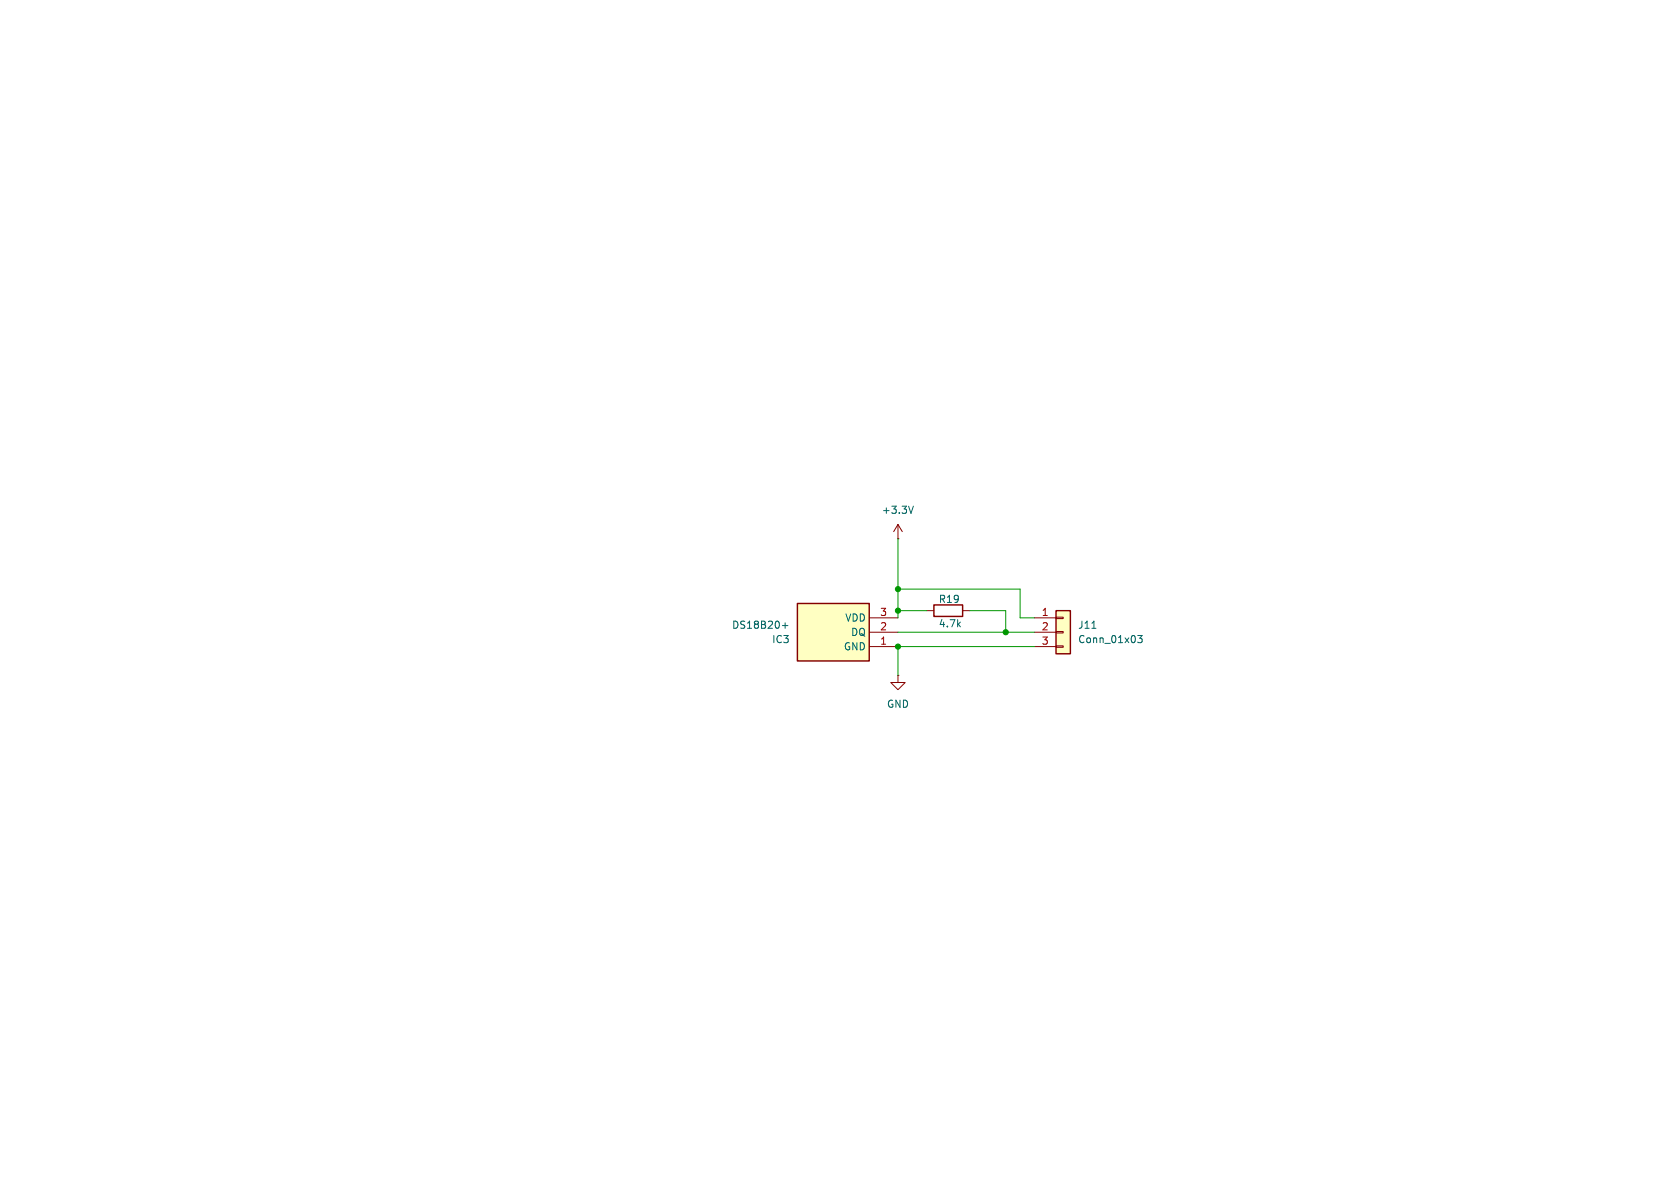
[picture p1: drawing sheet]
<svg xmlns="http://www.w3.org/2000/svg" width="297mm" height="210mm" viewBox="0 0 297 210" stroke-linecap="round" stroke-linejoin="round" font-family="sans-serif">
<path d="M158.7 95.3h.1M158.7 92.7l-.7 1.3M158.7 92.7l.8 1.3M158.7 92.7v2.6" fill="none" stroke="#840000" stroke-width=".18"/>
<path d="M161.5 89.5l-.5 1.2" fill="none" stroke="#006464" stroke-width=".18"/>
<path d="M141 106.7h12.7v10.1h-12.7z" fill="#ffffc2"/>
<path d="M141 106.7h12.7v10.1h-12.7z" fill="none" stroke="#840000" stroke-width=".25"/>
<path d="M153.7 114.3h5M153.7 111.8h5M153.7 109.2h5" fill="none" stroke="#840000" stroke-width=".18"/>
<path d="M138.3 110.6h1M138.8 110.1v1" fill="none" stroke="#006464" stroke-width=".18"/>
<path d="M186.7 108h2.5v7.6h-2.5z" fill="#ffffc2"/>
<path d="M165.1 106.9h5.1v2.1h-5.1zM186.7 108h2.5v7.6h-2.5z" fill="none" stroke="#840000" stroke-width=".25"/>
<path d="M158.7 119.4v1.3h1.3l-1.3 1.2-1.2-1.2h1.2M158.7 119.4h.1M163.8 108h1.3M170.2 108h1.2M182.9 109.2h3.8M182.9 111.8h3.8M182.9 114.3h3.8M186.7 109.1h1.3v.2h-1.3zM186.7 111.6h1.3v.3h-1.3zM186.7 114.2h1.3v.2h-1.3z" fill="none" stroke="#840000" stroke-width=".18"/>
<path d="M193 111.1h.8M201.1 112.3h.8l-.4 .5 .4 .1v.6l-.2 .1-.6-.1" fill="none" stroke="#006464" stroke-width=".18"/>
<path d="M158.7 95.3v13.9M158.7 108h5.1M158.7 104.1h21.6v5.1h2.6M158.7 111.8h24.2M171.4 108h6.4v3.8M182.9 114.3h-24.2v5.1" fill="none" stroke="#009600" stroke-width=".18"/>
<g fill="#009600" stroke="#009600" stroke-width=".18">
<circle cx="158.7" cy="104.1" r=".46"/>
<circle cx="158.7" cy="108" r=".46"/>
<circle cx="177.8" cy="111.8" r=".46"/>
<circle cx="158.7" cy="114.3" r=".46"/>
</g>
<g font-size="1.8" fill="#006464">
<text x="155.8" y="91">+3.3V</text>
<text x="165.9" y="106.8">R19</text>
<text x="129.3" y="111.4">DS18B20+</text>
<text x="136.4" y="113.9">IC3</text>
<text x="149.3" y="110.1">VDD</text>
<text x="150.4" y="112.6">DQ</text>
<text x="165.9" y="111.1">4.7k</text>
<text x="190.5" y="113.9">Conn_01x03</text>
<text x="190.5" y="111.4">J11</text>
<text x="149.1" y="115.2">GND</text>
<text x="156.7" y="125.3">GND</text>
</g>
<g font-size="1.8" fill="#a90000">
<text x="155.5" y="111.5">2</text>
<text x="155.5" y="109">3</text>
<text x="184.1" y="109">1</text>
<text x="184.1" y="111.5">2</text>
<text x="155.5" y="114">1</text>
<text x="184.1" y="114">3</text>
</g>
</svg>
